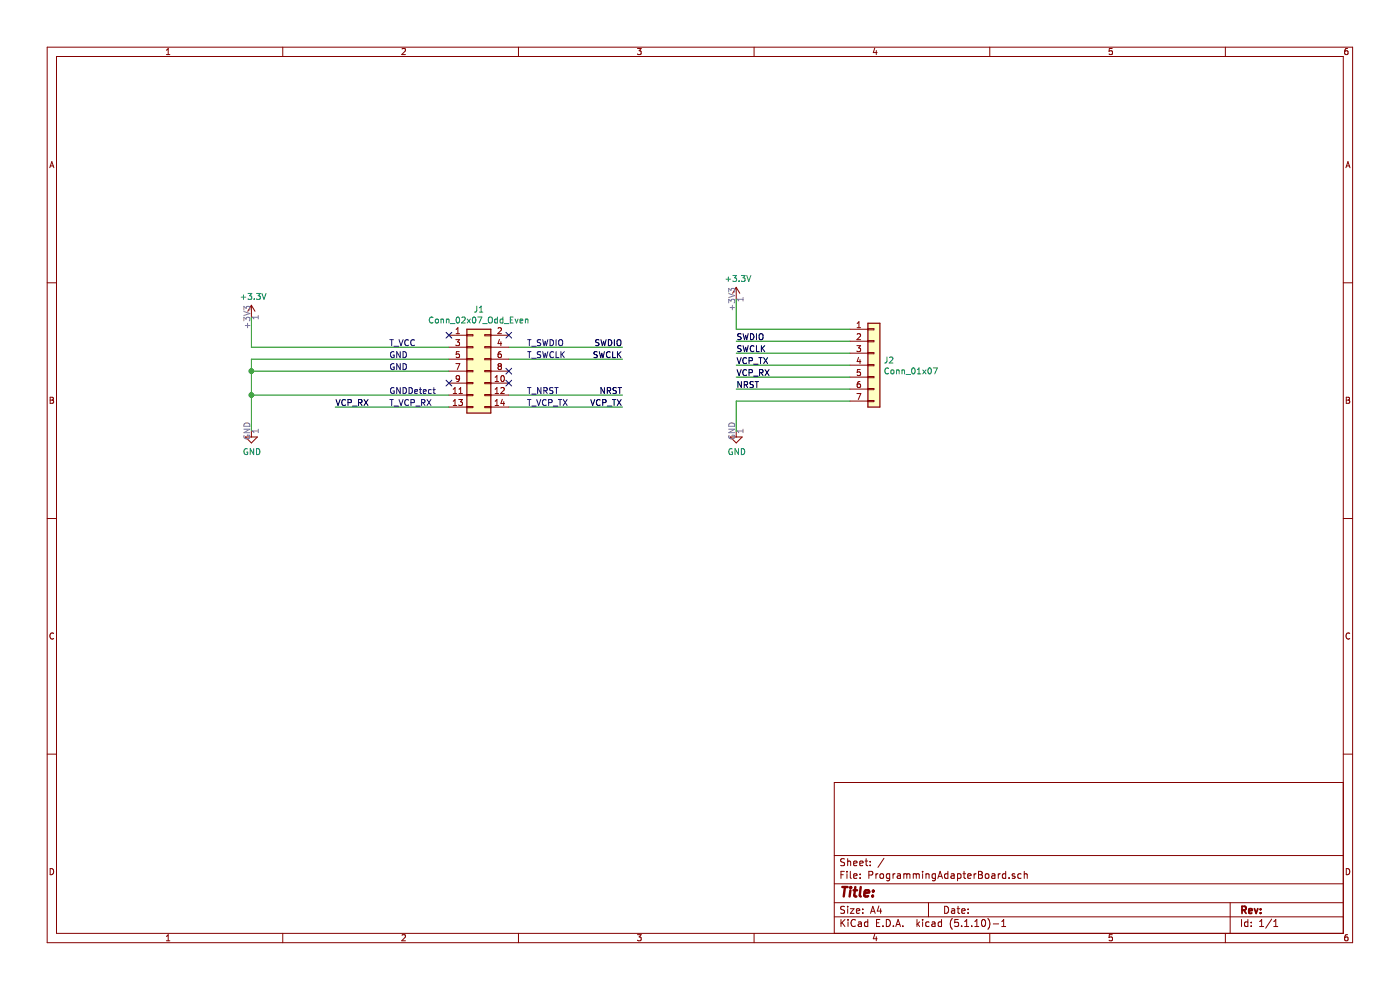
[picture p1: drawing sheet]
EESchema Schematic File Version 4
EELAYER 30 0
EELAYER END
$Descr A4 11693 8268
encoding utf-8
Sheet 1 1
Title ""
Date ""
Rev ""
Comp ""
Comment1 ""
Comment2 ""
Comment3 ""
Comment4 ""
$EndDescr
$Comp
L Connector_Generic:Conn_02x07_Odd_Even J1
U 1 1
P 3950 3100
F 0 "J1" H 4000 3617 50  0000 C CNN
F 1 "Conn_02x07_Odd_Even" H 4000 3526 50  0000 C CNN
F 2 "FTSH-107-01-L-DV-K-A:SAMTEC_FTSH-107-01-L-DV-K-A" H 3950 3100 50  0001 C CNN
F 3 "~" H 3950 3100 50  0001 C CNN
	1    3950 3100
	1    0    0    -1  
$EndComp
$Comp
L Connector_Generic:Conn_01x07 J2
U 1 1
P 7300 3050
F 0 "J2" H 7380 3092 50  0000 L CNN
F 1 "Conn_01x07" H 7380 3001 50  0000 L CNN
F 2 "851-87-007-20-001101:851-87-007-20-001101" H 7300 3050 50  0001 C CNN
F 3 "~" H 7300 3050 50  0001 C CNN
	1    7300 3050
	1    0    0    -1  
$EndComp
NoConn ~ 3750 2800
NoConn ~ 3750 3200
NoConn ~ 4250 3200
NoConn ~ 4250 3100
NoConn ~ 4250 2800
Wire Wire Line
	3750 3300 2100 3300
Wire Wire Line
	3750 3100 2100 3100
Wire Wire Line
	2100 3100 2100 3300
Wire Wire Line
	3750 3000 2100 3000
Wire Wire Line
	2100 3000 2100 3100
Connection ~ 2100 3100
Wire Wire Line
	2100 3300 2100 3600
Connection ~ 2100 3300
Wire Wire Line
	3750 3400 2800 3400
Wire Wire Line
	2100 2900 2100 2650
Wire Wire Line
	2100 2900 3750 2900
Wire Wire Line
	5200 2900 4250 2900
Wire Wire Line
	5200 3000 4250 3000
Wire Wire Line
	5200 3300 4250 3300
Wire Wire Line
	5200 3400 4250 3400
Wire Wire Line
	7100 2750 6150 2750
Wire Wire Line
	7100 2850 6150 2850
Wire Wire Line
	7100 2950 6150 2950
Wire Wire Line
	7100 3050 6150 3050
Wire Wire Line
	7100 3150 6150 3150
Wire Wire Line
	7100 3250 6150 3250
Wire Wire Line
	7100 3350 6150 3350
Text Notes 3250 2900 0    50   ~ 0
T_VCC
Text Notes 3250 3000 0    50   ~ 0
GND
Text Notes 3250 3100 0    50   ~ 0
GND
Text Notes 3250 3300 0    50   ~ 0
GNDDetect
Text Notes 3250 3400 0    50   ~ 0
T_VCP_RX
Text Notes 4400 3400 0    50   ~ 0
T_VCP_TX
Text Notes 4400 3300 0    50   ~ 0
T_NRST
Text Notes 4400 3000 0    50   ~ 0
T_SWCLK
Text Notes 4400 2900 0    50   ~ 0
T_SWDIO
Text Label 5200 2900 2    50   ~ 0
SWDIO
Text Label 5200 3000 2    50   ~ 0
SWCLK
Text Label 5200 3300 2    50   ~ 0
NRST
Text Label 5200 3400 2    50   ~ 0
VCP_TX
Text Label 2800 3400 0    50   ~ 0
VCP_RX
$Comp
L power:GND #PWR0101
U 1 1
P 2100 3600
F 0 "#PWR0101" H 2100 3350 50  0001 C CNN
F 1 "GND" H 2105 3427 50  0000 C CNN
F 2 "" H 2100 3600 50  0001 C CNN
F 3 "" H 2100 3600 50  0001 C CNN
	1    2100 3600
	1    0    0    -1  
$EndComp
$Comp
L power:+3.3V #PWR0102
U 1 1
P 2100 2650
F 0 "#PWR0102" H 2100 2500 50  0001 C CNN
F 1 "+3.3V" H 2115 2823 50  0000 C CNN
F 2 "" H 2100 2650 50  0001 C CNN
F 3 "" H 2100 2650 50  0001 C CNN
	1    2100 2650
	1    0    0    -1  
$EndComp
$Comp
L power:+3.3V #PWR0103
U 1 1
P 6150 2500
F 0 "#PWR0103" H 6150 2350 50  0001 C CNN
F 1 "+3.3V" H 6165 2673 50  0000 C CNN
F 2 "" H 6150 2500 50  0001 C CNN
F 3 "" H 6150 2500 50  0001 C CNN
	1    6150 2500
	1    0    0    -1  
$EndComp
$Comp
L power:GND #PWR0104
U 1 1
P 6150 3600
F 0 "#PWR0104" H 6150 3350 50  0001 C CNN
F 1 "GND" H 6155 3427 50  0000 C CNN
F 2 "" H 6150 3600 50  0001 C CNN
F 3 "" H 6150 3600 50  0001 C CNN
	1    6150 3600
	1    0    0    -1  
$EndComp
Wire Wire Line
	6150 2750 6150 2500
Wire Wire Line
	6150 3350 6150 3600
Text Label 6150 3050 0    50   ~ 0
VCP_TX
Text Label 6150 3250 0    50   ~ 0
NRST
Text Label 6150 2950 0    50   ~ 0
SWCLK
Text Label 6150 2850 0    50   ~ 0
SWDIO
Text Label 6150 3150 0    50   ~ 0
VCP_RX
$EndSCHEMATC
